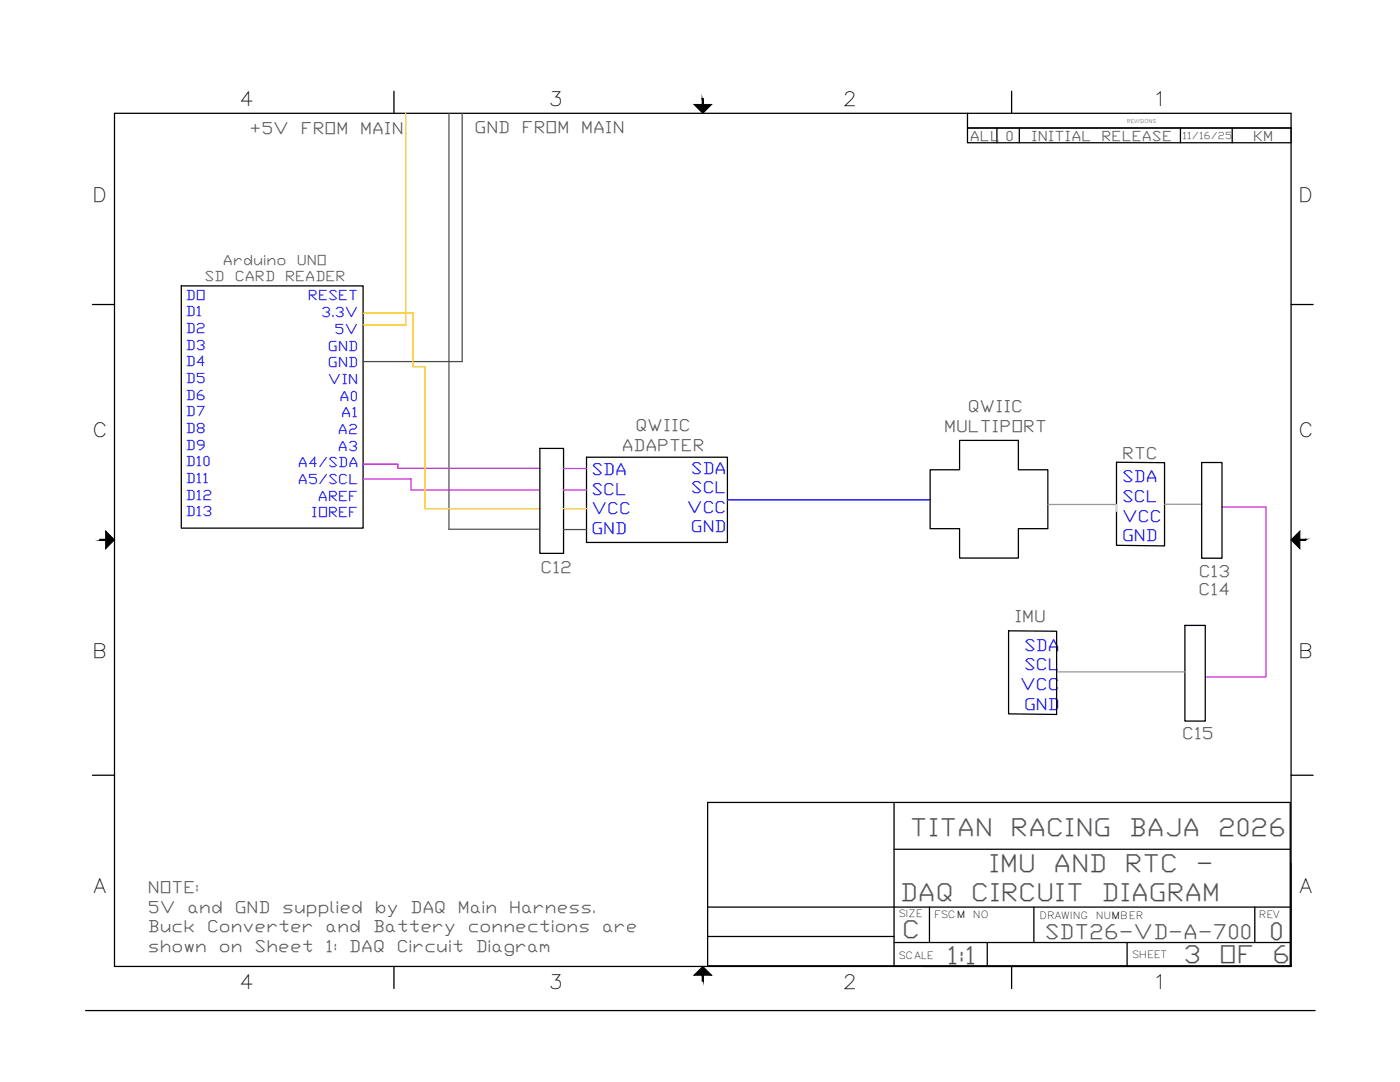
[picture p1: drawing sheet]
<svg xmlns="http://www.w3.org/2000/svg" width="279mm" height="216mm" viewBox="0 0 279 216" stroke-linecap="round" stroke-linejoin="round" font-family="sans-serif">
<!-- layer: Viewport -->
<path d="M257.7 172.3v20.5h-73.4" fill="none" stroke="#000" stroke-width=".25"/>
<!-- layer: Title Block -->
<g fill="none" stroke="#000" stroke-width=".25">
<path d="M78.6 18.2v4.4M201.9 18.2v4.4M22.8 22.6h234.9v170.2h-234.9zM193.1 22.6v2.9h64.6h-64.6v3h64.6M199 25.5v3M203.4 25.5v3M235.6 25.5v3M245.9 25.5v3M18.4 60.8h4.4M257.7 60.8h4.4M18.4 154.7h4.4M257.7 154.7h4.4"/>
<path d="M141.2 160.1h116.3M141.2 160.2v32.5h116.3v-32.5M178.4 160.2v32.5M178.4 169.5h79.1M78.6 192.8v4.4M141.2 181h116.3M141.2 186.9h37.2M178.4 188.1h79.1M185.5 181v7.1M197 188.1v4.6M201.9 192.8v4.4M206.3 181v7.1"/>
<path d="M224.9 188.1v4.6M250.4 181v7.1M17.1 201.6h245.4"/>
</g>
<g fill="#000" stroke="#000" stroke-width=".2">
<path d="M138.5 20.8h3.5l-1.7 1.8zM21.1 106l1.7 1.7-1.7 1.8zM257.7 107.7l1.7-1.7v3.5zM138.5 194.6l1.8-1.8 1.7 1.8z"/>
<path d="M140.1 19.7l.3 1.1v-1.1zM140.1 19.7l.3 1.1h-.3z"/>
<path d="M19.9 107.6v.2l1.2-.2zM19.9 107.8l1.2-.2v.2z"/>
<path d="M259.4 107.8h1.2v-.2zM259.4 107.6h1.2l-1.2 .2z"/>
<path d="M140.1 194.6v1.2h.3zM140.1 194.6h.3v1.2z"/>
</g>
<!-- layer: 0 -->
<path d="M257.7 25.5v3" fill="none" stroke="#000" stroke-width=".25"/>
<!-- layer: WHT_4AWG -->
<path d="M36.2 57h36.3v48.4h-36.3z" fill="none" stroke="#000" stroke-width=".25"/>
<!-- layer: W_5V_ORANGE -->
<path d="M81 22.6v42.2h-8.6M72.5 62.5h9.9v10.7h2.4v28.3h23M112.5 101.5h4.5" fill="none" stroke="#ffbf00" stroke-width=".25"/>
<!-- layer: W_GND_BLACK -->
<path d="M89.6 22.6v83h17.9M92.2 22.6v49.6h-19.7M112.5 105.7h4.5" fill="none" stroke="#545454" stroke-width=".25"/>
<!-- layer: SYMS -->
<path d="M117.1 91.2h28.1v17h-28.1zM185.6 93.7h5.9v-5.8h11.7v5.8h5.9v11.8h-5.9v5.9h-11.7v-5.9h-5.9z" fill="none" stroke="#000" stroke-width=".25"/>
<!-- layer: W_SIG_PINK -->
<path d="M72.5 92.6h6.9v.9h28.4M72.5 95.6h9.5v2.2h25.6M112.5 93.5h4.5M112.5 97.8h4.5M243.8 101.1h8.8v34h-11.9" fill="none" stroke="#f0f" stroke-width=".25"/>
<!-- layer: Layer1 -->
<path d="M107.7 89.5h4.8v20.9h-4.8zM239.8 92.3h4.1v19.1h-4.1zM236.5 124.8h4v19.1h-4z" fill="none" stroke="#000" stroke-width=".25"/>
<!-- layer: W_QT_QT -->
<path d="M145.2 99.7h40.4" fill="none" stroke="#00f" stroke-width=".25"/>
<!-- layer: WHT_7AWG -->
<path d="M222.8 92.2l9.6 .1v16.6l-9.6-.1zM201.3 125.9l9.6 .1v16.6l-9.6-.2z" fill="none" stroke="#000" stroke-width=".25"/>
<!-- layer: W_QT_F -->
<path d="M209.1 100.7h13.7M232.4 100.6h7.5M211.1 134.1h25.4" fill="none" stroke="#989898" stroke-width=".25"/>
<!-- layer: GRY_20AWG -->
<path d="M222.8 100.7v1.3" fill="none" stroke="#dcdcdc" stroke-width=".25"/>
<g font-size="4.9" fill="#545454">
<text x="181.6" y="166.8">TITAN</text>
<text x="201.7" y="166.8">RACING</text>
<text x="225.3" y="166.8">BAJA</text>
<text x="243.1" y="166.8">2026</text>
<text x="197.3" y="173.9">IMU</text>
<text x="210.3" y="173.9">AND</text>
<text x="224.5" y="173.9">RTC</text>
<text x="238.6" y="173.9">-</text>
<text x="179.6" y="179.8">DAQ</text>
<text x="193.8" y="179.8">CIRCUIT</text>
<text x="219.8" y="179.8">DIAGRAM</text>
<text x="180" y="187.3">C</text>
<text x="253.3" y="187.6">0</text>
<text x="189" y="192.3">1:1</text>
<text x="236.2" y="192.2">3</text>
<text x="243.3" y="192.2">OF</text>
<text x="253.9" y="192.2">6</text>
</g>
<text font-size="4.1" fill="#545454" x="208.5" y="187.4">SDT26-VD-A-700</text>
<g font-size="3.9">
<text x="47.8" y="21.1">4</text>
<text x="109.5" y="21.1">3</text>
<text x="168.2" y="21.1">2</text>
<text x="230" y="21.1">1</text>
<text x="18.4" y="40.2">D</text>
<text x="259.1" y="40.2">D</text>
<text x="18.4" y="87.2">C</text>
<text x="259.1" y="87.2">C</text>
<text x="18.4" y="131.2">B</text>
<text x="259.1" y="131.2">B</text>
<text x="18.7" y="178.2">A</text>
<text x="259.3" y="178.2">A</text>
<text x="47.8" y="197.2">4</text>
<text x="109.5" y="197.2">3</text>
<text x="168.2" y="197.2">2</text>
<text x="230" y="197.2">1</text>
</g>
<g font-size="3.3" fill="#545454">
<text x="49.8" y="26.6">+5V</text>
<text x="60.1" y="26.6">FROM</text>
<text x="71.9" y="26.6">MAIN</text>
<text x="94.7" y="26.5">GND</text>
<text x="104.2" y="26.5">FROM</text>
<text x="116" y="26.5">MAIN</text>
<text x="193.1" y="82.2">QWIIC</text>
<text x="124.1" y="89.9">ADAPTER</text>
<text x="126.8" y="86">QWIIC</text>
<text x="188.4" y="86.1">MULTIPORT</text>
<text x="224" y="91.5">RTC</text>
<text x="107.9" y="114.3">C12</text>
<text x="239.2" y="118.7">C14</text>
<text x="239.2" y="115.1">C13</text>
<text x="202.4" y="124.2">IMU</text>
<text x="235.9" y="147.5">C15</text>
<text x="29.5" y="178.2">NOTE:</text>
<text x="29.5" y="182.1">5V</text>
<text x="37.4" y="182.1">and</text>
<text x="46.8" y="182.1">GND</text>
<text x="56.3" y="182.1">supplied</text>
<text x="74.8" y="182.1">by</text>
<text x="81.9" y="182.1">DAQ</text>
<text x="91.4" y="182.1">Main</text>
<text x="101.6" y="182.1">Harness.</text>
<text x="29.5" y="186">Buck</text>
<text x="29.5" y="189.9">shown</text>
<text x="41.3" y="186">Converter</text>
<text x="43.7" y="189.9">on</text>
<text x="50.8" y="189.9">Sheet</text>
<text x="65" y="186">and</text>
<text x="65" y="189.9">1:</text>
<text x="69.7" y="189.9">DAQ</text>
<text x="74.4" y="186">Battery</text>
<text x="79.2" y="189.9">Circuit</text>
<text x="93.4" y="186">connections</text>
<text x="94.9" y="189.9">Diagram</text>
<text x="120.2" y="186">are</text>
</g>
<g font-size="3.3" fill="#00f">
<text x="118" y="94.8">SDA</text>
<text x="137.9" y="94.5">SDA</text>
<text x="118" y="98.7">SCL</text>
<text x="137.9" y="98.4">SCL</text>
<text x="223.9" y="96.2">SDA</text>
<text x="223.9" y="100.2">SCL</text>
<text x="118" y="102.7">VCC</text>
<text x="118" y="106.6">GND</text>
<text x="137.1" y="102.3">VCC</text>
<text x="137.9" y="106.2">GND</text>
<text x="223.9" y="104.1">VCC</text>
<text x="223.9" y="108">GND</text>
<text x="204.4" y="129.9">SDA</text>
<text x="203.6" y="137.7">VCC</text>
<text x="204.4" y="133.8">SCL</text>
<text x="204.4" y="141.6">GND</text>
</g>
<g font-size="2.8" fill="#545454">
<text x="193.6" y="28">ALL</text>
<text x="200.7" y="28.1">0</text>
<text x="205.8" y="28.2">INITIAL</text>
<text x="219.8" y="28.2">RELEASE</text>
<text x="250.1" y="28.1">KM</text>
<text x="44.5" y="52.8">Arduino</text>
<text x="59.2" y="52.8">UNO</text>
<text x="40.8" y="56.1">SD</text>
<text x="46.9" y="56.1">CARD</text>
<text x="56.9" y="56.1">READER</text>
</g>
<g font-size="2.8" fill="#00f">
<text x="37.1" y="59.8">DO</text>
<text x="61.5" y="60">RESET</text>
<text x="37.1" y="63.1">D1</text>
<text x="64.1" y="63.3">3.3V</text>
<text x="37.1" y="66.4">D2</text>
<text x="37.1" y="69.8">D3</text>
<text x="65.4" y="69.9">GND</text>
<text x="66.8" y="66.6">5V</text>
<text x="37.1" y="73.1">D4</text>
<text x="37.1" y="76.4">D5</text>
<text x="65.4" y="73.3">GND</text>
<text x="65.4" y="76.6">VIN</text>
<text x="37.1" y="79.7">D6</text>
<text x="37.1" y="83.1">D7</text>
<text x="67.8" y="79.9">A0</text>
<text x="68.1" y="83.2">A1</text>
<text x="37.1" y="86.4">D8</text>
<text x="37.1" y="89.7">D9</text>
<text x="67.4" y="86.6">A2</text>
<text x="67.4" y="89.9">A3</text>
<text x="37.1" y="93">D10</text>
<text x="59.5" y="93.2">A4/SDA</text>
<text x="37.1" y="96.4">D11</text>
<text x="37.1" y="99.7">D12</text>
<text x="59.5" y="96.5">A5/SCL</text>
<text x="63.5" y="99.9">AREF</text>
<text x="37.1" y="103">D13</text>
<text x="62.1" y="103.2">IOREF</text>
</g>
<text font-size="2" fill="#545454" x="236" y="27.8">11/16/25</text>
<g font-size="2">
<text x="179.3" y="183">SIZE</text>
<text x="186.4" y="183.3">FSCM</text>
<text x="194.2" y="183.3">NO</text>
<text x="207.5" y="183.4">DRAWING</text>
<text x="218.7" y="183.4">NUMBER</text>
<text x="251.2" y="183.3">REV</text>
<text x="179.3" y="191.3">SCALE</text>
<text x="225.8" y="191.2">SHEET</text>
</g>
<text font-size="1" x="224.9" y="24.6">REVISIONS</text>
</svg>
